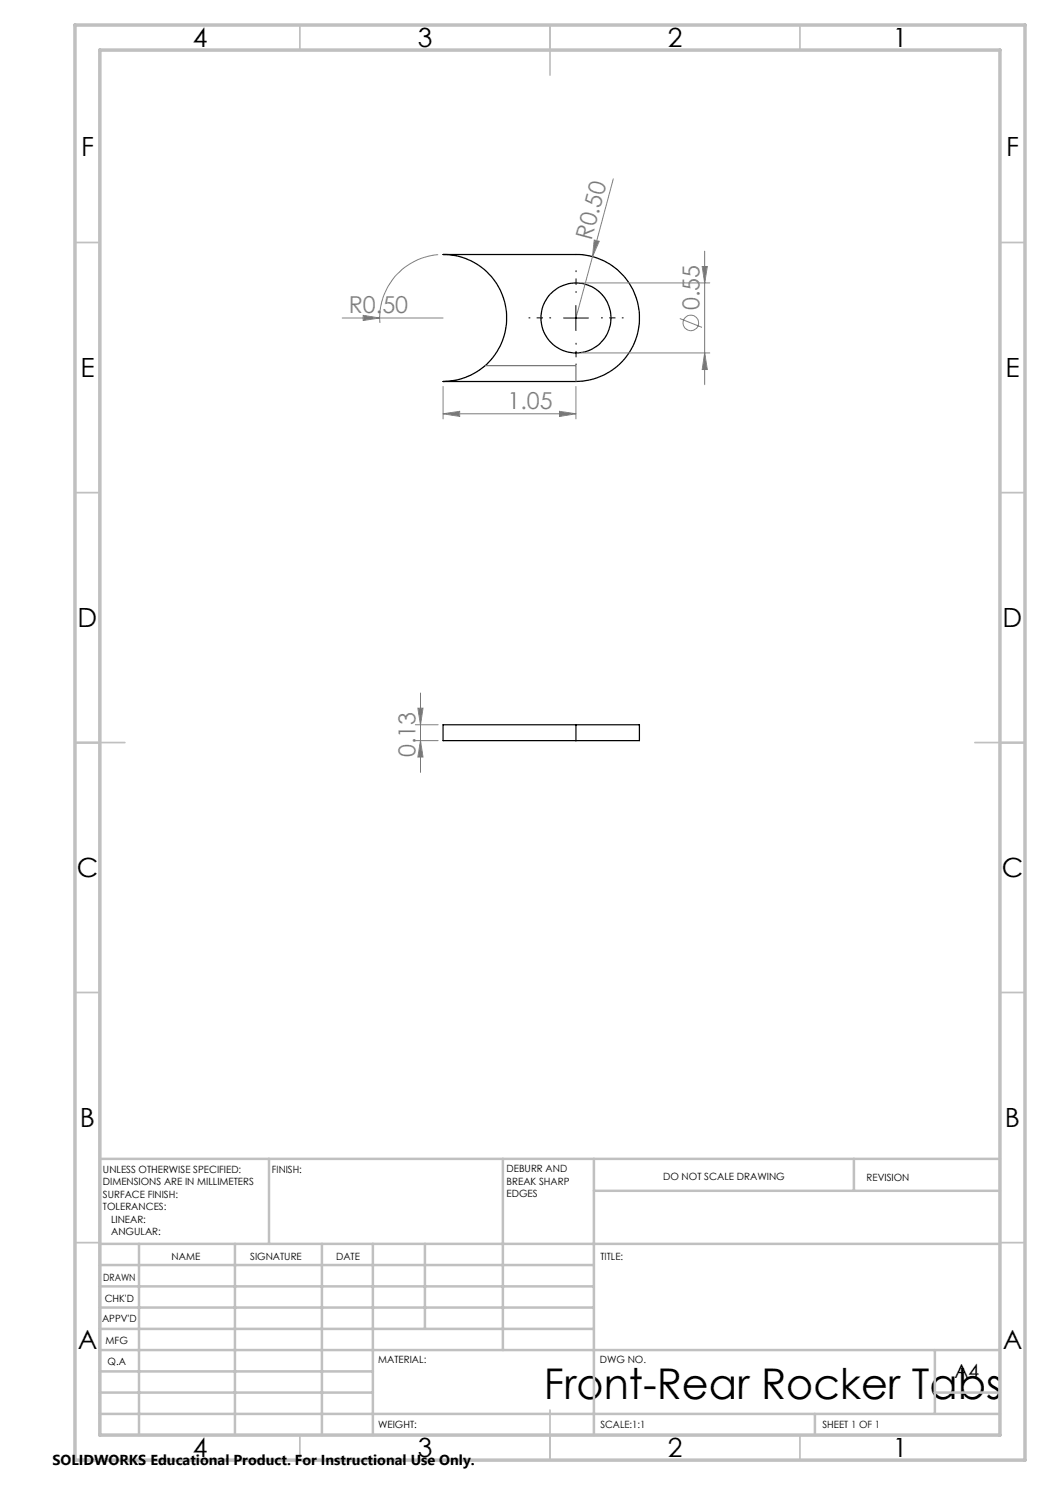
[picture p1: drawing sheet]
<svg xmlns="http://www.w3.org/2000/svg" width="210mm" height="297mm" viewBox="0 0 210 297" stroke-linecap="round" stroke-linejoin="round" font-family="sans-serif">
<g fill="none" stroke="#000" stroke-width=".25">
<path d="M88.6 50.9h26.6a12.7 12.7 0 0 1 12.7 12.7 12.7 12.7 0 0 1-12.7 12.7h-26.6a12.7 12.7 0 0 0 12.7-12.7 12.7 12.7 0 0 0-12.7-12.7zM115.2 145h12.7v3.1h-12.7M115.2 145h-26.6v3.1h26.6M115.2 145v3.1"/>
<circle cx="115.2" cy="63.6" r="7"/>
</g>
<g fill="none" stroke="#808080" stroke-width=".2">
<path d="M122.7 35.8l-4.2 15.5M87.6 50.9a12.6 12.6 0 0 0-11.6 13.7M116.2 56.6h25.8M118.5 51.3l-3.3 12.3M118.9 48l.9 .3-1.3 3zM140.4 53.3h1.1l-.6 3.3zM140.9 50.2v26.7M68.4 63.6h20.2M72.6 63.1l3.3 .5-3.3 .5zM88.6 77.3v6.5M115.2 77.3v6.5M116.2 70.6h25.8"/>
<path d="M136 63.7l4.4 1.8M140.9 70.6l.6 3.3h-1.1zM88.6 82.8l3.3-.5v1zM88.6 82.8h26.6M111.9 82.3l3.3 .5-3.3 .5zM84.1 138.6v15.9M83.1 145h4.5M83.1 148.1h4.5M83.6 141.6h1l-.5 3.4zM84.1 148.1l.5 3.3h-1z"/>
<circle cx="138.2" cy="64.6" r="1.55"/>
</g>
<path d="M115.2 58.6v-4.5M110.2 63.6h-4.5M115.2 68.6v4.5M120.2 63.6h4.5" fill="none" stroke="#000" stroke-width=".2" stroke-dasharray="15.2 1.3 1.3 1.3" stroke-dashoffset="14.9" stroke-linecap="butt"/>
<path d="M97 73.1h18.2v3.2" fill="none" stroke="#808080" stroke-width=".25"/>
<g fill="none" stroke="#c0c0c0" stroke-width=".35">
<path d="M60 5v5M110 5v10M160 5v5M15 48.5h5M200 48.5h5M15 98.5h5M200 98.5h5M15 148.5h10M195 148.5h10M15 198.5h5M200 198.5h5M15 248.5h5"/>
<path d="M200 248.5h5M60 287v5M110 282v10M160 287v5"/>
</g>
<g fill="none" stroke="#c0c0c0" stroke-width=".5">
<path d="M53.8 231.8v17M100.6 231.8v38.2M118.8 231.8v55.2M118.8 238.2h81.2M170.8 231.8v6.4M200 231.8h-180v55.2M20 248.8h180M20 257.3h98.8M20 253h98.8M27.8 248.8v38.2M47 248.8v38.2M64.4 248.8v38.2"/>
<path d="M74.6 248.8v38.2M85 248.8v17M20 265.8h98.8M20 261.5h98.8M20 278.5h54.6M20 274.3h54.6M20 270h180M187 278.5h13M187 270v12.8M20 282.8h180M163 282.8v4.2"/>
</g>
<path d="M15 5h190v287h-190zM20 10h180v277h-180z" fill="none" stroke="#c0c0c0" stroke-width=".7"/>
<path d="M112.7 63.6h5M115.2 61.1v5" fill="none" stroke="#000" stroke-width=".2"/>
<g fill="#808080">
<path d="M72.6 63.1l3.3 .5-3.3 .5z"/>
<path d="M118.9 48l.9 .3-1.3 3z"/>
<path d="M88.6 82.8l3.3-.5v1zM111.9 82.3l3.3 .5-3.3 .5z"/>
<path d="M140.4 53.3h1.1l-.6 3.3zM140.9 70.6l.6 3.3h-1.1z"/>
<path d="M83.6 141.6h1l-.5 3.4zM84.1 148.1l.5 3.3h-1z"/>
</g>
<text font-size="8.5" x="108.8" y="279.7">Front-Rear Rocker Tabs</text>
<g font-size="5.3">
<text x="38.5" y="9.5">4</text>
<text x="83.5" y="9.5">3</text>
<text x="133.5" y="9.5">2</text>
<text x="178.5" y="9.5">1</text>
<text x="16.2" y="31.2">F</text>
<text x="201.2" y="31.2">F</text>
<text x="16.1" y="75.5">E</text>
<text x="201.1" y="75.5">E</text>
<text x="15.5" y="125.5">D</text>
<text x="200.5" y="125.5">D</text>
<text x="15.4" y="175.5">C</text>
<text x="200.4" y="175.5">C</text>
<text x="16" y="225.5">B</text>
<text x="201" y="225.5">B</text>
<text x="15.5" y="269.7">A</text>
<text x="200.5" y="269.7">A</text>
<text x="38.5" y="291.5">4</text>
<text x="83.5" y="291.5">3</text>
<text x="133.5" y="291.5">2</text>
<text x="178.5" y="291.5">1</text>
</g>
<g font-size="4.7" fill="#808080">
<text x="118.3" y="48.2" transform="rotate(-75 118.3 48.2)">R0.50</text>
<text x="69.8" y="62.6">R0.50</text>
<text x="139.9" y="62" transform="rotate(-90 139.9 62)">0.55</text>
<text x="101.5" y="81.7">1.05</text>
<text x="83.1" y="151.5" transform="rotate(-90 83.1 151.5)">0.13</text>
</g>
<text font-size="3.9" x="190.9" y="275.5">A4</text>
<text font-size="2.9" x="10.5" y="292.9">SOLIDWORKS Educational Product. For Instructional Use Only.</text>
<g font-size="2">
<text x="20.6" y="234.6">UNLESS OTHERWISE SPECIFIED:</text>
<text x="20.6" y="237.1">DIMENSIONS ARE IN MILLIMETERS</text>
<text x="20.6" y="239.6">SURFACE FINISH:</text>
<text x="54.4" y="234.6">FINISH:</text>
<text x="101.3" y="234.5">DEBURR AND</text>
<text x="101.3" y="237">BREAK SHARP</text>
<text x="101.3" y="239.5">EDGES</text>
<text x="132.6" y="236">DO NOT SCALE DRAWING</text>
<text x="173.3" y="236.2">REVISION</text>
<text x="20.6" y="242.1">TOLERANCES:</text>
<text x="22.2" y="244.6">LINEAR:</text>
<text x="22.2" y="247.1">ANGULAR:</text>
<text x="34.3" y="252">NAME</text>
<text x="50" y="251.9">SIGNATURE</text>
<text x="67.2" y="251.9">DATE</text>
<text x="120.1" y="251.9">TITLE:</text>
<text x="20.6" y="256.1">DRAWN</text>
<text x="20.9" y="260.3">CHK'D</text>
<text x="20.4" y="264.4">APPV'D</text>
<text x="21.1" y="268.8">MFG</text>
<text x="21.5" y="273">Q.A</text>
<text x="75.6" y="272.5">MATERIAL:</text>
<text x="120" y="272.5">DWG NO.</text>
<text x="75.6" y="285.5">WEIGHT:</text>
<text x="120.1" y="285.6">SCALE:1:1</text>
<text x="164.5" y="285.6">SHEET 1 OF 1</text>
</g>
</svg>
